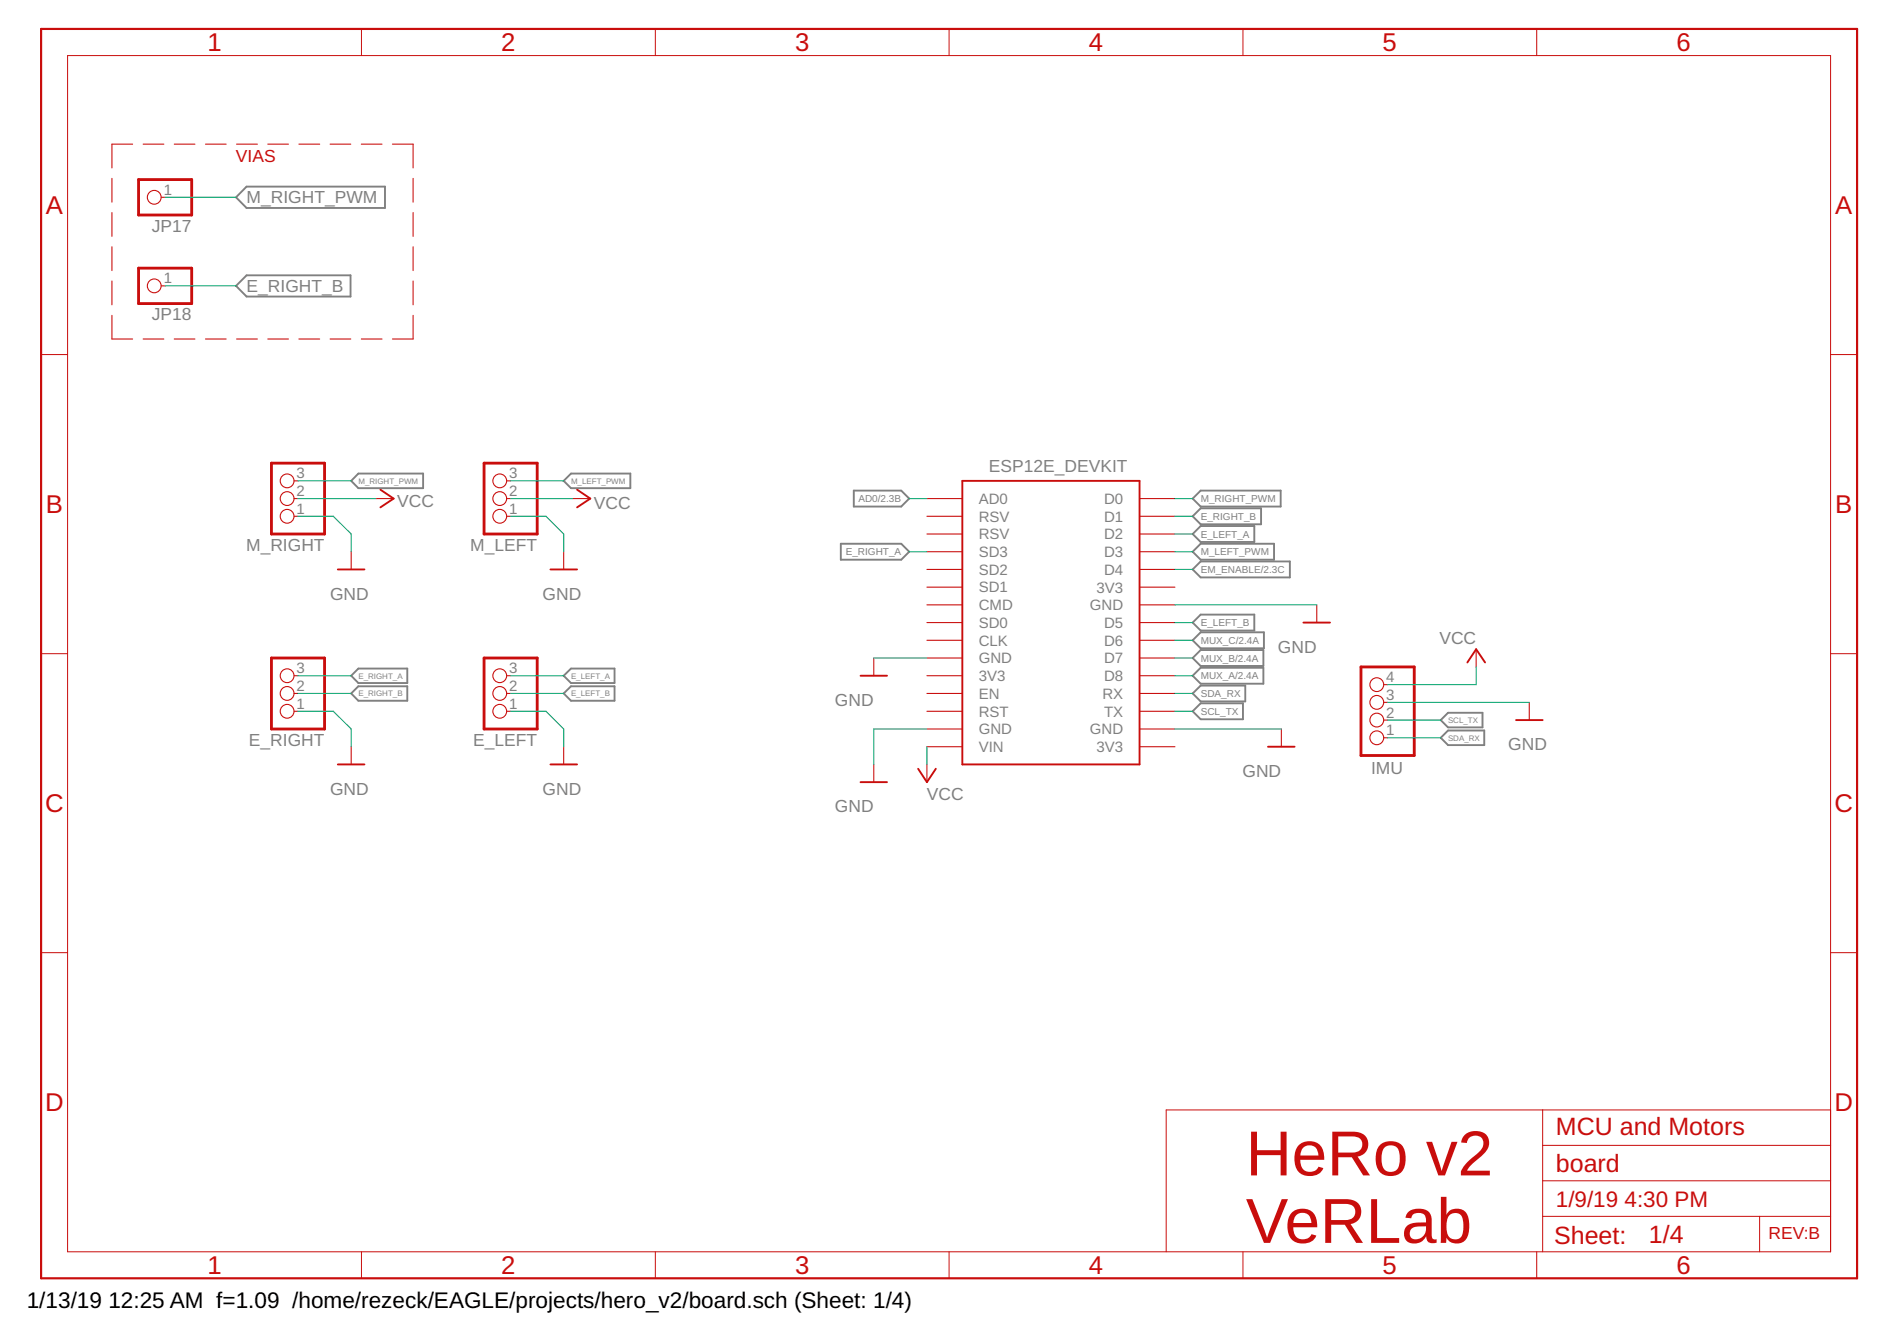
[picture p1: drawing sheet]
<svg xmlns="http://www.w3.org/2000/svg" width="297mm" height="210mm" viewBox="0 0 297 210" stroke-linecap="round" stroke-linejoin="round" font-family="sans-serif">
<g fill="none" stroke="#808080" stroke-width=".3">
<path d="M38.6 29.2h21.7v3.4h-21.7l-1.6-1.7zM37 44.7l1.6-1.6h16.3v3.3h-16.3zM56.1 74.1h10.2v2.3h-10.2l-1.1-1.1zM89.4 74.1h9.3v2.3h-9.3l-1.1-1.1zM133.7 76.8h7.4l1.3 1.2-1.3 1.3h-7.4zM186.8 78l1.2-1.2h12.5v2.5h-12.5zM131.7 85.1h9.4l1.3 1.3-1.3 1.2h-9.4zM186.8 89.1l1.2-1.2h14v2.5h-14zM186.8 86.4l1.2-1.3h11.5v2.5h-11.5zM186.8 80.8l1.2-1.2h9.5v2.5h-9.5zM186.8 83.6l1.2-1.3h8.4v2.5h-8.4zM186.8 97.5l1.2-1.3h8.4v2.5h-8.4z"/>
<path d="M55 108.5l1.1-1.1h7.7v2.3h-7.7zM55 105.8l1.1-1.2h7.7v2.3h-7.7zM88.3 108.5l1.1-1.1h6.8v2.3h-6.8zM88.3 105.8l1.1-1.2h6.8v2.3h-6.8zM186.8 103l1.2-1.3h9.8v2.5h-9.8zM186.8 105.8l1.2-1.3h9.8v2.5h-9.8zM186.8 100.2l1.2-1.2h9.9v2.5h-9.9zM186.8 108.5l1.2-1.2h7v2.5h-7zM186.8 111.3l1.2-1.2h6.6v2.5h-6.6zM225.6 115.5l1.1-1.2h5.7v2.3h-5.7zM225.6 112.7l1.1-1.1h5.4v2.3h-5.4z"/>
</g>
<g fill="none" stroke="#c90d0c" stroke-width=".17">
<path d="M17.5 27.9v3.7M17.5 33.3v3.7M17.5 38.6v3.8M20.8 22.6h-3.3v3.7M22.4 22.6h3.3M25.3 30.9h.5M27.3 22.6h3.2M32.2 22.6h3.2M37 22.6h3.3M41.9 22.6h3.3M46.8 22.6h3.3M51.7 22.6h3.2"/>
<path d="M56.6 22.6h3.2M61.4 22.6h3.3v3.7M64.7 27.9v3.7M64.7 33.3v3.7M64.7 38.6v3.8M17.5 44v3.7M17.5 49.4v3.7h3.3M22.4 53.1h3.3M25.3 44.7h.5M27.3 53.1h3.2M32.2 53.1h3.2M37 53.1h3.3"/>
<path d="M41.9 53.1h3.3M46.8 53.1h3.3M51.7 53.1h3.2M56.6 53.1h3.2M64.7 49.4v3.7h-3.3M64.7 44v3.7M46.1 78h.6M46.1 75.3h.6M58.9 78h2.7M79.3 78h.6M79.3 75.3h.6M89.7 78h2.7"/>
<path d="M145.1 78h5.6M178.4 78h5.6M46.1 80.8h.6M55 86.4v2.7M79.3 80.8h.6M88.3 86.4v2.7M145.1 80.8h5.6M145.1 83.6h5.6M145.1 86.4h5.6M145.1 89.1h5.6M145.1 91.9h5.6M145.1 94.7h5.6"/>
<path d="M145.1 97.5h5.6M178.4 80.8h5.6M178.4 83.6h5.6M178.4 86.4h5.6M178.4 89.1h5.6M178.4 91.9h5.6M178.4 94.7h5.6M178.4 97.5h5.6M206.2 94.7v2.8M46.1 111.3h.6M46.1 108.5h.6M46.1 105.8h.6"/>
<path d="M55 116.9v2.8M79.3 111.3h.6M79.3 108.5h.6M79.3 105.8h.6M88.3 116.9v2.8M136.8 103v2.8M136.8 119.7v2.7M145.1 119.7v2.7M145.1 111.3h5.6M145.1 108.5h5.6M145.1 105.8h5.6M145.1 100.2h5.6"/>
<path d="M145.1 103h5.6M145.1 114.1h5.6M145.1 116.9h5.6M178.4 111.3h5.6M178.4 108.5h5.6M178.4 105.8h5.6M178.4 100.2h5.6M178.4 103h5.6M178.4 114.1h5.6M178.4 116.9h5.6M200.6 114.1v2.8M216.7 115.5h.6"/>
<path d="M216.7 112.7h.6M216.7 109.9h.6M216.7 107.2h.6M231.1 101.6v2.8M239.5 109.9v2.8"/>
<circle cx="24.2" cy="30.9" r="1.08"/>
<circle cx="24.2" cy="44.7" r="1.08"/>
<circle cx="45" cy="78" r="1.08"/>
<circle cx="45" cy="75.3" r="1.08"/>
<circle cx="78.3" cy="78" r="1.08"/>
<circle cx="78.3" cy="75.3" r="1.08"/>
<circle cx="45" cy="80.8" r="1.08"/>
<circle cx="78.3" cy="80.8" r="1.08"/>
<circle cx="45" cy="111.3" r="1.08"/>
<circle cx="45" cy="108.5" r="1.08"/>
<circle cx="45" cy="105.8" r="1.08"/>
<circle cx="78.3" cy="105.8" r="1.08"/>
<circle cx="78.3" cy="111.3" r="1.08"/>
<circle cx="78.3" cy="108.5" r="1.08"/>
<circle cx="215.6" cy="109.9" r="1.08"/>
<circle cx="215.6" cy="107.2" r="1.08"/>
<circle cx="215.6" cy="112.7" r="1.08"/>
<circle cx="215.6" cy="115.5" r="1.08"/>
</g>
<g fill="none" stroke="#c90d0c" stroke-width=".3">
<path d="M59.6 76.6l2 1.4-2 1.4M90.4 76.6l2 1.4-2 1.4M150.7 75.3h27.7v44.4h-27.7zM52.9 89.1h4.2M86.2 89.1h4.2M204.1 97.5h4.2M52.9 119.7h4.2M86.2 119.7h4.2M134.7 105.8h4.2M198.5 116.9h4.2M229.8 103.7l1.3-2.1 1.4 2.1M237.4 112.7h4.2"/>
<path d="M134.7 122.4h4.2M143.8 120.3l1.3 2.1 1.4-2.1"/>
</g>
<path d="M21.7 28.1h8.3v5.6h-8.3zM21.7 42h8.3v5.5h-8.3zM42.5 72.5h8.3v11.1h-8.3zM75.8 72.5h8.3v11.1h-8.3zM42.5 103h8.3v11.1h-8.3zM75.8 103h8.3v11.1h-8.3zM213.1 104.4h8.3v13.9h-8.3z" fill="none" stroke="#c90d0c" stroke-width=".44"/>
<g fill="none" stroke="#c90d0c" stroke-width=".16">
<path d="M10.6 8.7h276v187.2h-276zM56.6 4.5v4.2M102.6 4.5v4.2M148.6 4.5v4.2M194.6 4.5v4.2M240.6 4.5v4.2M6.4 55.5h4.2M286.6 55.5h4.2M6.4 102.3h4.2M286.6 102.3h4.2M6.4 149.1h4.2M286.6 149.1h4.2"/>
<path d="M241.6 173.7v22.2M241.6 179.3h45M286.6 173.7h-104v22.2M56.6 195.9v4.2M102.6 195.9v4.2M148.6 195.9v4.2M194.6 195.9v4.2M240.6 195.9v4.2M241.6 190.4h45M241.6 184.8h45M275.5 190.4v5.5"/>
</g>
<path d="M6.4 4.5h284.4v195.6h-284.4z" fill="none" stroke="#c90d0c" stroke-width=".34"/>
<g fill="none" stroke="#0dab76" stroke-width=".17">
<path d="M25.8 30.9h11.2M25.8 44.7h11.2M46.7 78h12.2M46.7 75.3h8.3M79.9 78h9.8M79.9 75.3h8.4M142.4 78h2.7M184 78h2.8M46.7 80.8h5.5l2.8 2.8v2.8M79.9 80.8h5.6l2.8 2.8v2.8M142.4 86.4h2.7M184 80.8h2.8"/>
<path d="M184 94.7h22.2M184 89.1h2.8M184 86.4h2.8M184 83.6h2.8M184 97.5h2.8M46.7 111.3h5.5l2.8 2.8v2.8M46.7 108.5h8.3M46.7 105.8h8.3M79.9 111.3h5.6l2.8 2.8v2.8M79.9 108.5h8.4M79.9 105.8h8.4M136.8 103h8.3"/>
<path d="M145.1 114.1h-8.3v5.6M145.1 116.9v2.8M184 111.3h2.8M184 114.1h16.6M184 103h2.8M184 100.2h2.8M184 108.5h2.8M184 105.8h2.8M217.3 109.9h22.2M217.3 115.5h8.3M217.3 112.7h8.3M231.1 104.4v2.8h-13.8"/>
</g>
<g font-size="9.9" fill="#c90d0c">
<text x="195.1" y="184">HeRo v2</text>
<text x="195.1" y="194.5">VeRLab</text>
</g>
<g font-size="4" fill="#c90d0c">
<text x="32.5" y="8">1</text>
<text x="78.5" y="8">2</text>
<text x="124.5" y="8">3</text>
<text x="170.5" y="8">4</text>
<text x="216.5" y="8">5</text>
<text x="262.5" y="8">6</text>
<text x="7.2" y="33.5">A</text>
<text x="287.4" y="33.5">A</text>
<text x="7.2" y="80.3">B</text>
<text x="287.4" y="80.3">B</text>
<text x="7.1" y="127.1">C</text>
<text x="287.3" y="127.1">C</text>
<text x="7.1" y="173.9">D</text>
<text x="287.3" y="173.9">D</text>
<text x="32.5" y="199.4">1</text>
<text x="78.5" y="199.4">2</text>
<text x="124.5" y="199.4">3</text>
<text x="170.5" y="199.4">4</text>
<text x="216.5" y="199.4">5</text>
<text x="262.5" y="199.4">6</text>
</g>
<g font-size="3.9" fill="#c90d0c">
<text x="243.6" y="177.6">MCU and Motors</text>
<text x="243.6" y="183.5">board</text>
<text x="243.4" y="194.7">Sheet:</text>
<text x="258.2" y="194.5">1/4</text>
</g>
<g font-size="3.5" fill="#c90d0c">
<text x="243.6" y="189">1/9/19</text>
<text x="254.4" y="189">4:30 PM</text>
</g>
<g font-size="3.5">
<text x="4.2" y="204.7">1/13/19</text>
<text x="17" y="204.7">12:25 AM f=1.09 /home/rezeck/EAGLE/projects/hero_v2/board.sch (Sheet: 1/4)</text>
</g>
<g font-size="2.7" fill="#c90d0c">
<text x="36.9" y="25.3">VIAS</text>
<text x="276.9" y="194">REV:B</text>
</g>
<g font-size="2.7" fill="#808080">
<text x="38.6" y="31.9">M_RIGHT_PWM</text>
<text x="23.8" y="36.3">JP17</text>
<text x="38.6" y="45.7">E_RIGHT_B</text>
<text x="23.8" y="50.2">JP18</text>
<text x="154.9" y="73.9">ESP12E_DEVKIT</text>
<text x="62.2" y="79.4">VCC</text>
<text x="93" y="79.7">VCC</text>
<text x="38.5" y="86.2">M_RIGHT</text>
<text x="73.6" y="86.2">M_LEFT</text>
<text x="51.7" y="93.9">GND</text>
<text x="85" y="93.9">GND</text>
<text x="225.4" y="100.8">VCC</text>
<text x="200.1" y="102.2">GND</text>
<text x="130.7" y="110.5">GND</text>
<text x="39" y="116.7">E_RIGHT</text>
<text x="74.1" y="116.7">E_LEFT</text>
<text x="236.2" y="117.4">GND</text>
<text x="51.7" y="124.4">GND</text>
<text x="85" y="124.4">GND</text>
<text x="145.1" y="125.2">VCC</text>
<text x="194.6" y="121.6">GND</text>
<text x="214.7" y="121.1">IMU</text>
<text x="130.7" y="127.1">GND</text>
</g>
<g font-size="2.3" fill="#808080">
<text x="25.6" y="30.5">1</text>
<text x="25.6" y="44.4">1</text>
<text x="46.4" y="77.7">2</text>
<text x="46.4" y="74.9">3</text>
<text x="79.7" y="77.7">2</text>
<text x="79.7" y="74.9">3</text>
<text x="46.4" y="80.4">1</text>
<text x="79.7" y="80.4">1</text>
<text x="153.2" y="78.9">AD0</text>
<text x="153.2" y="81.6">RSV</text>
<text x="172.9" y="78.9">D0</text>
<text x="172.9" y="81.7">D1</text>
<text x="153.2" y="84.4">RSV</text>
<text x="153.2" y="87.2">SD3</text>
<text x="153.2" y="90">SD2</text>
<text x="172.9" y="84.4">D2</text>
<text x="172.9" y="87.2">D3</text>
<text x="172.9" y="90">D4</text>
<text x="153.2" y="92.7">SD1</text>
<text x="153.2" y="95.5">CMD</text>
<text x="170.7" y="95.5">GND</text>
<text x="171.7" y="92.7">3V3</text>
<text x="153.2" y="98.3">SD0</text>
<text x="153.2" y="101.1">CLK</text>
<text x="172.9" y="98.3">D5</text>
<text x="172.9" y="101.1">D6</text>
<text x="46.4" y="105.4">3</text>
<text x="79.7" y="105.4">3</text>
<text x="153.2" y="103.8">GND</text>
<text x="153.2" y="106.6">3V3</text>
<text x="172.9" y="103.8">D7</text>
<text x="172.9" y="106.6">D8</text>
<text x="217.1" y="106.8">4</text>
<text x="46.4" y="110.9">1</text>
<text x="46.4" y="108.2">2</text>
<text x="79.7" y="110.9">1</text>
<text x="79.7" y="108.2">2</text>
<text x="153.2" y="109.4">EN</text>
<text x="153.2" y="112.2">RST</text>
<text x="172.6" y="109.4">RX</text>
<text x="172.9" y="112.2">TX</text>
<text x="217.1" y="112.3">2</text>
<text x="217.1" y="109.6">3</text>
<text x="153.2" y="114.9">GND</text>
<text x="153.2" y="117.7">VIN</text>
<text x="170.7" y="114.9">GND</text>
<text x="171.7" y="117.7">3V3</text>
<text x="217.1" y="115.1">1</text>
</g>
<g font-size="1.6" fill="#808080">
<text x="134.4" y="78.6">AD0/2.3B</text>
<text x="188" y="78.6">M_RIGHT_PWM</text>
<text x="188" y="81.4">E_RIGHT_B</text>
<text x="132.4" y="86.9">E_RIGHT_A</text>
<text x="188" y="89.7">EM_ENABLE/2.3C</text>
<text x="188" y="86.9">M_LEFT_PWM</text>
<text x="188" y="84.1">E_LEFT_A</text>
<text x="188" y="100.8">MUX_C/2.4A</text>
<text x="188" y="98">E_LEFT_B</text>
<text x="188" y="103.6">MUX_B/2.4A</text>
<text x="188" y="106.3">MUX_A/2.4A</text>
<text x="188" y="109.1">SDA_RX</text>
<text x="188" y="111.9">SCL_TX</text>
</g>
<g font-size="1.2" fill="#808080">
<text x="56.1" y="75.7">M_RIGHT_PWM</text>
<text x="89.4" y="75.7">M_LEFT_PWM</text>
<text x="56.1" y="106.2">E_RIGHT_A</text>
<text x="89.4" y="106.2">E_LEFT_A</text>
<text x="56.1" y="109">E_RIGHT_B</text>
<text x="89.4" y="109">E_LEFT_B</text>
<text x="226.7" y="113.2">SCL_TX</text>
<text x="226.7" y="115.9">SDA_RX</text>
</g>
</svg>
